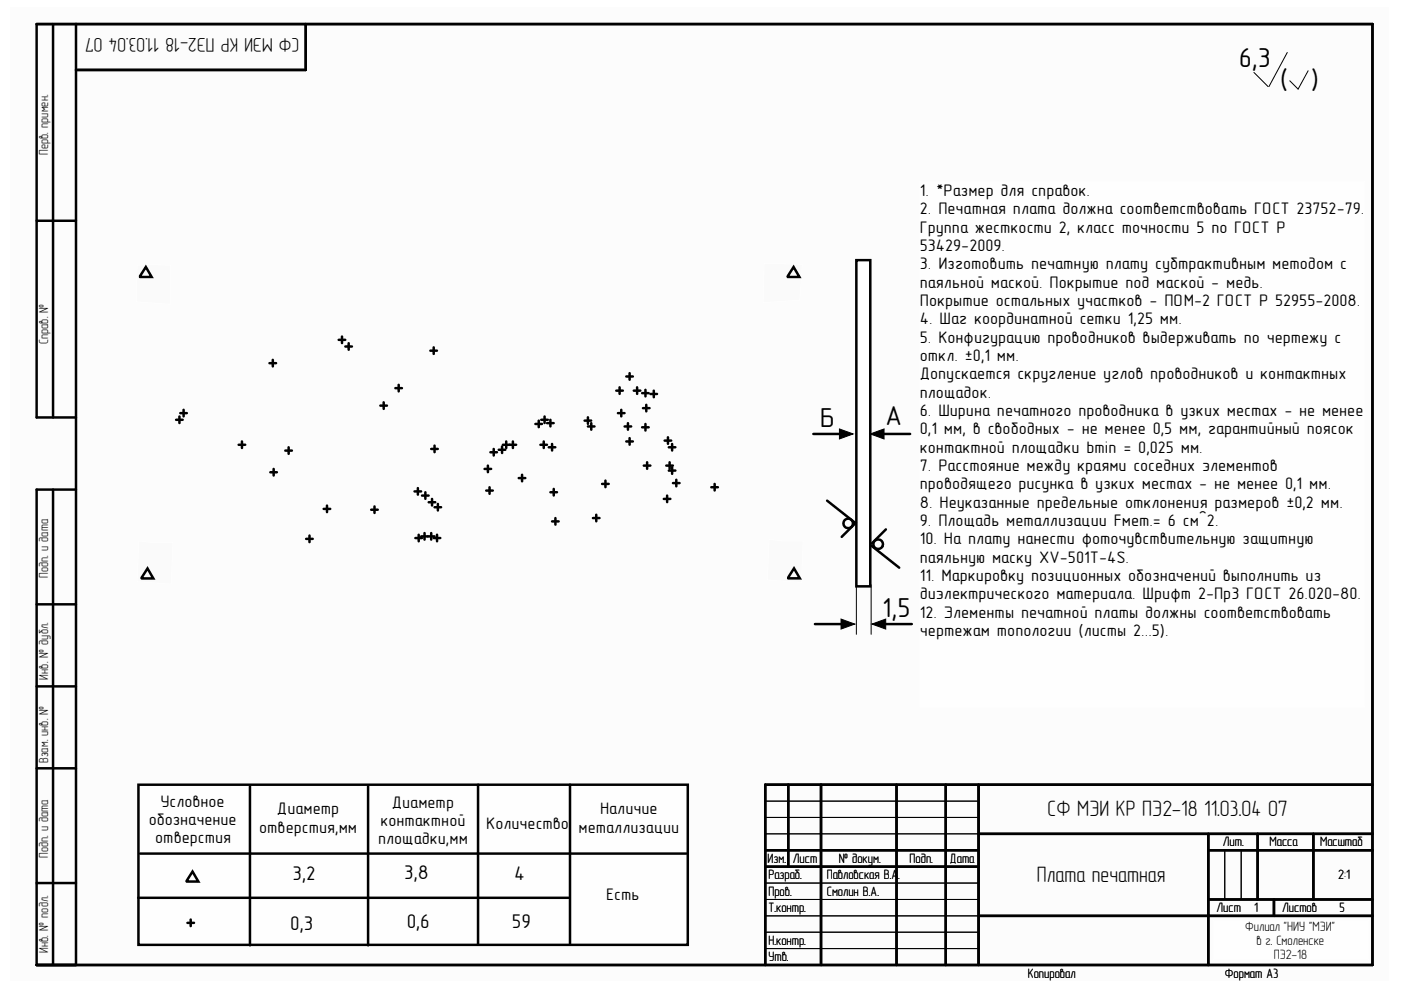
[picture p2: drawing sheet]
<svg xmlns="http://www.w3.org/2000/svg" width="297mm" height="210mm" viewBox="0 0 297 210" stroke-linecap="round" stroke-linejoin="round" font-family="sans-serif">
<path d="M2.2 1.6h292.2v206.4h-292.2z" fill="#fcfcfc"/>
<g fill="none" stroke="#000" stroke-width=".53">
<path d="M11.2 5.1v83.4M16.1 5.1v199.5M64.8 5.1v9.7h-48.7M7.8 46.8h8.3M16.1 88.5h-8.3v-83.4h283.2v199.5h-283.2v-100.8h8.3M11.2 103.8v100.8M7.8 128.1h8.3M7.8 145.5h8.3M7.8 162.9h8.3M167.1 166.4v17.4M174.1 166.4v38.2M190.1 166.4v38.2"/>
<path d="M200.5 166.4v38.2M207.5 176.8h83.5M207.5 166.4v38.2M256.2 176.8v27.8M266.6 176.8v13.9M278.5 176.8v13.9M291 166.4h-128.8v38.2M7.8 187.2h8.3M162.2 180.3h45.3M162.2 183.8h45.3M207.5 194.2h83.5M256.2 180.3h34.8"/>
<path d="M256.2 190.7h34.8M270.1 190.7v3.5"/>
</g>
<path d="M162.2 176.8h45.3M162.2 173.3h45.3M162.2 169.9h45.3M162.2 197.6h45.3M162.2 194.2h45.3M162.2 190.7h45.3M162.2 187.2h45.3M259.7 180.3v10.4M263.2 180.3v10.4M162.2 201.1h45.3" fill="none" stroke="#000" stroke-width=".21"/>
<path d="M257.2 195.1h33v8.4h-33z" fill="#fefefe" stroke="#fefefe" stroke-width=".21"/>
<path d="M181.6 55.2h2.9v69.1h-2.9z" fill="#fefefe" stroke="#000" stroke-width=".53"/>
<path d="M265.9 15.4l3 3M272.9 11.1l-3.9 7.3M277.3 15l-2.1 3.9-1.7-1.8M178 90.9l2.9 1.1-2.9 1.1zM181.6 124v10.5M184.7 124v10.5" fill="none" stroke="#000" stroke-width=".21"/>
<g fill="none" stroke="#000" stroke-width=".53">
<path d="M172.4 92h7.7M175.4 106.2l5.9 4.6M180.7 111.5a1.01 1.01 0 0 0-.7-1.5 1.01 1.01 0 0 0-1.2 1.1 1.01 1.01 0 0 0 1.6 .7l.3-.2M181.5 110.8l-3 3M184.7 115.7l6 4.7M187.8 112.2l-3 3"/>
<circle cx="186.2" cy="115.4" r="1.01"/>
</g>
<path d="M178 90.9l2.9 1.1-2.9 1.1z" fill="#000"/>
<path d="M195.1 38.4h94.2v111.5h-94.2z" fill="#fefefe" stroke="#fefefe" stroke-width=".21"/>
<path d="M29.3 166.4h116.5v33.9h-116.5z" fill="#fefefe" stroke="#000" stroke-width=".53"/>
<g fill="#fefefe" stroke="#fefefe" stroke-width=".21">
<path d="M31.5 167.8h18.7v12.7h-18.7z"/>
<path d="M54 169.5h22.2v10h-22.2z"/>
<path d="M79.1 168.1h20.8v12.1h-20.8z"/>
<path d="M103.1 172.6h18.7v5.9h-18.7z"/>
<path d="M122.2 169.5h21.9v9.3h-21.9z"/>
<path d="M128.5 187.6h12.4v6.5h-12.4z"/>
<path d="M61.5 193.4h6.2v5.1h-6.2z"/>
<path d="M86.3 193h6.5v5.2h-6.5z"/>
<path d="M62 182.8h6.9v6.2h-6.9z"/>
<path d="M85.7 182.5h6.2v5.8h-6.2z"/>
<path d="M109 182.8h4.1v4.8h-4.1z"/>
<path d="M108.5 193h4.8v4.5h-4.8z"/>
</g>
<g fill="none" stroke="#000" stroke-width=".53">
<path d="M57.1 77h1.4M57.8 76.3v1.4M71.8 72.1h1.4M72.5 71.3v1.4M73.2 73.5h1.4M73.9 72.8v1.4M91.2 74.4h1.4M92 73.6v1.4M132.8 79.8h1.4M133.5 79.1v1.4M37.3 89h1.4M38 88.3v1.4"/>
<path d="M38.2 87.6h1.4M38.9 86.9v1.4M50.6 94.3h1.4M51.3 93.6v1.4M58 99.4v1.4M60.5 95.5h1.4M61.2 94.8v1.4M80.6 86h1.4M81.3 85.3v1.4M83.8 82.3h1.4M84.5 81.6v1.4M91.4 95.2h1.4"/>
<path d="M92.1 94.5v1.4M102.7 99.4h1.4M103.4 98.7v1.4M104 95.9h1.4M104.7 95.2v1.4M105.7 95.4h1.4M106.4 94.7v1.4M106.6 94.3h2.8M107.3 93.6v1.4M108.7 93.6v1.4M113.5 89.9h1.4M114.2 89.2v1.4"/>
<path d="M114.6 94.3h1.4M114.8 89h1.4M115.3 93.6v1.4M115.5 88.3v1.4M116 89.7h1.4M116.3 94.8h1.4M116.7 89v1.4M117.1 94.1v1.4M123.9 89.2h1.4M124.7 88.5v1.4M124.7 90.4h1.3M125.4 89.7v1.4"/>
<path d="M130.7 82.8h1.4M131 87.6h1.4M131.4 82.1v1.4M131.7 86.9v1.4M132.4 90.4h1.4M132.8 93.6h1.4M133.1 89.7v1.4M133.5 92.9v1.4M134.4 82.8h1.4M135.1 82.1v1.4M136.1 90.6h1.4M136.1 83.4h1.4"/>
<path d="M136.3 86.5h1.4M136.5 98.7h1.4M136.8 82.7v1.3M136.8 89.9v1.4M137 85.8v1.4M137.2 98v1.4M137.9 83.5h1.4M138.6 82.8v1.4M140.9 93.4h1.4M141.3 98.7h1.4M141.6 92.7v1.4M141.8 94.8h1.4"/>
<path d="M141.8 99.8h1.4M142 98v1.4M142.5 94.1v1.4M142.5 99.1v1.4M185.3 92h7.7M57.3 100.1h1.4M64.9 114.3h1.4M65.6 113.5v1.4M68.6 107.9h1.4M69.3 107.2v1.4M78.7 108.1h1.4M79.4 107.4v1.4"/>
<path d="M87.9 104.2h1.4M88.1 114.1h1.4M88.6 103.5v1.4M88.8 113.4v1.4M89.3 113.7h2.8M89.5 105.1h1.4M90 113v1.4M90.2 104.4v1.4M90.9 106.5h1.4M91.4 113v1.4M91.6 105.8v1.4M92 114.1h1.3"/>
<path d="M92.1 107.5h1.4M92.7 113.4v1.4M92.8 106.8v1.4M103.1 104h1.4M103.8 103.3v1.4M110 101.4h1.4M110.7 100.7v1.4M116.7 104.4h1.4M117.1 110.5h1.3M117.4 103.7v1.4M117.8 109.8v1.4M125.7 109.8h1.4"/>
<path d="M126.4 109.1v1.4M127.7 102.6h1.4M128.4 101.9v1.4M140.7 105.8h1.4M141.4 105.1v1.4M142.7 102.4h1.4M143.4 101.7v1.4M150.8 103.3h1.4M151.5 102.6v1.4M172.8 132.3h7.6M185.7 132.3h7.6M53 166.7v33.7"/>
<path d="M78 166.7v33.7M101.4 166.4v33.7M120.9 166.4v33.7M29.3 190.4h91.5M29.7 181h115.8M39.6 186.7l1.2-1.9 1.3 2.1h-2.5M39.7 195.7h1.4M40.4 195v1.4"/>
</g>
<path d="M184.5 92l2.9-1.1v2.2zM178.3 131.3l2.9 1-2.9 1.1zM184.9 132.3l2.9-1v2.1z" fill="#000"/>
<path d="M184.5 92l2.9-1.1v2.2zM178.3 131.3l2.9 1-2.9 1.1zM184.9 132.3l2.9-1v2.1z" fill="none" stroke="#000" stroke-width=".21"/>
<path d="M29.4 114.7l2.8 .3h4.5l-.4 8.9-7.2-.6z" fill-rule="evenodd" fill="#fafafa"/>
<path d="M29.4 114.7l2.8 .3h4.5l-.4 8.9-7.2-.6z" fill="none" stroke="#fefefe" stroke-width=".21"/>
<path d="M163 114.3l2.9 .4h4.4l-.4 8.8-7.2-.5z" fill-rule="evenodd" fill="#fafafa"/>
<path d="M163 114.3l2.9 .4h4.4l-.4 8.8-7.2-.5z" fill="none" stroke="#fefefe" stroke-width=".21"/>
<path d="M29.1 56.2l2.6-.1 4.4 .1v8.3l-7.2-.5z" fill-rule="evenodd" fill="#fafafa"/>
<path d="M29.1 56.2l2.6-.1 4.4 .1v8.3l-7.2-.5z" fill="none" stroke="#fefefe" stroke-width=".21"/>
<path d="M162 55.9l8.1 .2-.5 7.6-7.8 .5z" fill-rule="evenodd" fill="#fafafa"/>
<path d="M162 55.9l8.1 .2-.5 7.6-7.8 .5z" fill="none" stroke="#fefefe" stroke-width=".21"/>
<path d="M29.7 58.5l1.2-1.9 1.3 2.1h-2.5M167 58.5l1.3-1.9 1.2 2.1h-2.5M30 122.5l1.3-2 1.2 2.1h-2.5M167.1 122.4l1.2-1.9 1.3 2.1h-2.5" fill="none" stroke="#000" stroke-width=".53"/>
<g font-size="5.8">
<text x="262.7" y="14.2">6,3</text>
<text x="271.3" y="18.6">(</text>
<text x="277.9" y="18.6">)</text>
<text x="173.8" y="90.5">Б</text>
<text x="187.7" y="90.1">А</text>
<text x="187" y="130.8">1,5</text>
</g>
<g font-size="4.7">
<text x="222.1" y="173">СФ МЭИ КР ПЭ2-18</text>
<text x="255.3" y="173">11.03.04</text>
<text x="268.9" y="173">07</text>
<text x="219.8" y="187">Плата печатная</text>
</g>
<g font-size="4.2">
<text x="63.4" y="8.1" transform="rotate(-180 63.4 8.1)">СФ МЭИ КР ПЭ2-18 11.03.04 07</text>
<text x="62" y="186.6">3,2</text>
<text x="85.7" y="186.3">3,8</text>
<text x="109" y="186.6">4</text>
<text x="61.5" y="197.1">0,3</text>
<text x="86.2" y="196.8">0,6</text>
<text x="108.5" y="196.8">59</text>
</g>
<g font-size="3.5">
<text x="195" y="41.6">1. *Размер для справок.</text>
<text x="195" y="45.5">2. Печатная плата должна соответствовать ГОСТ 23752-79.</text>
<text x="195" y="49.4">Группа жесткости 2, класс точности 5 по ГОСТ Р</text>
<text x="195" y="53.2">53429-2009.</text>
<text x="195" y="57.1">3. Изготовить печатную плату субтрактивным методом с</text>
<text x="195" y="61">паяльной маской. Покрытие под маской - медь.</text>
<text x="195" y="64.9">Покрытие остальных участков - ПОМ-2 ГОСТ Р 52955-2008.</text>
<text x="195" y="68.8">4. Шаг координатной сетки 1,25 мм.</text>
<text x="195" y="72.7">5. Конфигурацию проводников выдерживать по чертежу с</text>
<text x="195" y="76.6">откл. ±0,1 мм.</text>
<text x="195" y="80.4">Допускается скругление углов проводников и контактных</text>
<text x="195" y="84.3">площадок.</text>
<text x="195" y="88.2">6. Ширина печатного проводника в узких местах - не менее</text>
<text x="195" y="92.1">0,1 мм, в свободных - не менее 0,5 мм, гарантийный поясок</text>
<text x="195" y="96">контактной площадки bmin = 0,025 мм.</text>
<text x="195" y="99.9">7. Расстояние между краями соседних элементов</text>
<text x="195" y="103.7">проводящего рисунка в узких местах - не менее 0,1 мм.</text>
<text x="195" y="107.6">8. Неуказанные предельные отклонения размеров ±0,2 мм.</text>
<text x="195" y="111.5">9. Площадь металлизации Fмет.= 6 см^2.</text>
<text x="195" y="115.4">10. На плату нанести фоточувствительную защитную</text>
<text x="195" y="119.3">паяльную маску XV-501T-4S.</text>
<text x="195" y="123.2">11. Маркировку позиционных обозначений выполнить из</text>
<text x="195" y="127.1">диэлектрического материала. Шрифт 2-Пр3 ГОСТ 26.020-80.</text>
<text x="195" y="130.9">12. Элементы печатной платы должны соответствовать</text>
<text x="195" y="134.8">чертежам топологии (листы 2...5).</text>
<text x="34" y="171">Условное</text>
<text x="58.7" y="172.7">Диаметр</text>
<text x="83.1" y="171.3">Диаметр</text>
<text x="127.2" y="172.7">Наличие</text>
<text x="31.5" y="174.9">обозначение</text>
<text x="32.9" y="178.8">отверстия</text>
<text x="55" y="176.5">отверстия,мм</text>
<text x="80.2" y="179">площадки,мм</text>
<text x="80.6" y="175.1">контактной</text>
<text x="103.1" y="175.8">Количество</text>
<text x="122.7" y="176.5">металлизации</text>
<text x="128.5" y="190.7">Есть</text>
</g>
<g font-size="2.9">
<text x="259.2" y="179.5">Лит.</text>
<text x="269.2" y="179.5">Масса</text>
<text x="279.9" y="179.5">Масштаб</text>
<text x="162.8" y="182.9">Изм.</text>
<text x="168.1" y="182.9">Лист</text>
<text x="177.9" y="182.9">№ докум.</text>
<text x="192.9" y="182.9">Подп.</text>
<text x="201.4" y="182.9">Дата</text>
<text x="162.9" y="189.9">Пров.</text>
<text x="162.9" y="186.4">Разраб.</text>
<text x="175.3" y="189.9">Смолин В.А.</text>
<text x="175.3" y="186.4">Павловская В.А</text>
<text x="190.4" y="186.4">.</text>
<text x="283.7" y="186.4">2:1</text>
<text x="162.9" y="193.3">Т.контр.</text>
<text x="257.9" y="193.3">Лист</text>
<text x="264" y="197.5">Филиал &quot;НИУ &quot;МЭИ&quot;</text>
<text x="265.9" y="193.3">1</text>
<text x="271.9" y="193.3">Листов</text>
<text x="284" y="193.3">5</text>
<text x="162.9" y="203.8">Утв.</text>
<text x="162.9" y="200.3">Н.контр.</text>
<text x="266.4" y="200.4">в г. Смоленске</text>
<text x="270.1" y="203.4">ПЭ2-18</text>
<text x="217.9" y="207.3">Копировал</text>
<text x="259.7" y="207.3">Формат А3</text>
</g>
<g font-size="2.8">
<text x="10.2" y="32.9" transform="rotate(-90 10.2 32.9)">Перв. примен.</text>
<text x="10.2" y="73" transform="rotate(-90 10.2 73)">Справ. №</text>
<text x="10.2" y="122.6" transform="rotate(-90 10.2 122.6)">Подп. и дата</text>
<text x="10.2" y="144.1" transform="rotate(-90 10.2 144.1)">Инв. № дубл.</text>
<text x="10.2" y="161.9" transform="rotate(-90 10.2 161.9)">Взам. инв. №</text>
<text x="10.2" y="182" transform="rotate(-90 10.2 182)">Подп. и дата</text>
<text x="10.2" y="202" transform="rotate(-90 10.2 202)">Инв. № подл.</text>
</g>
</svg>
